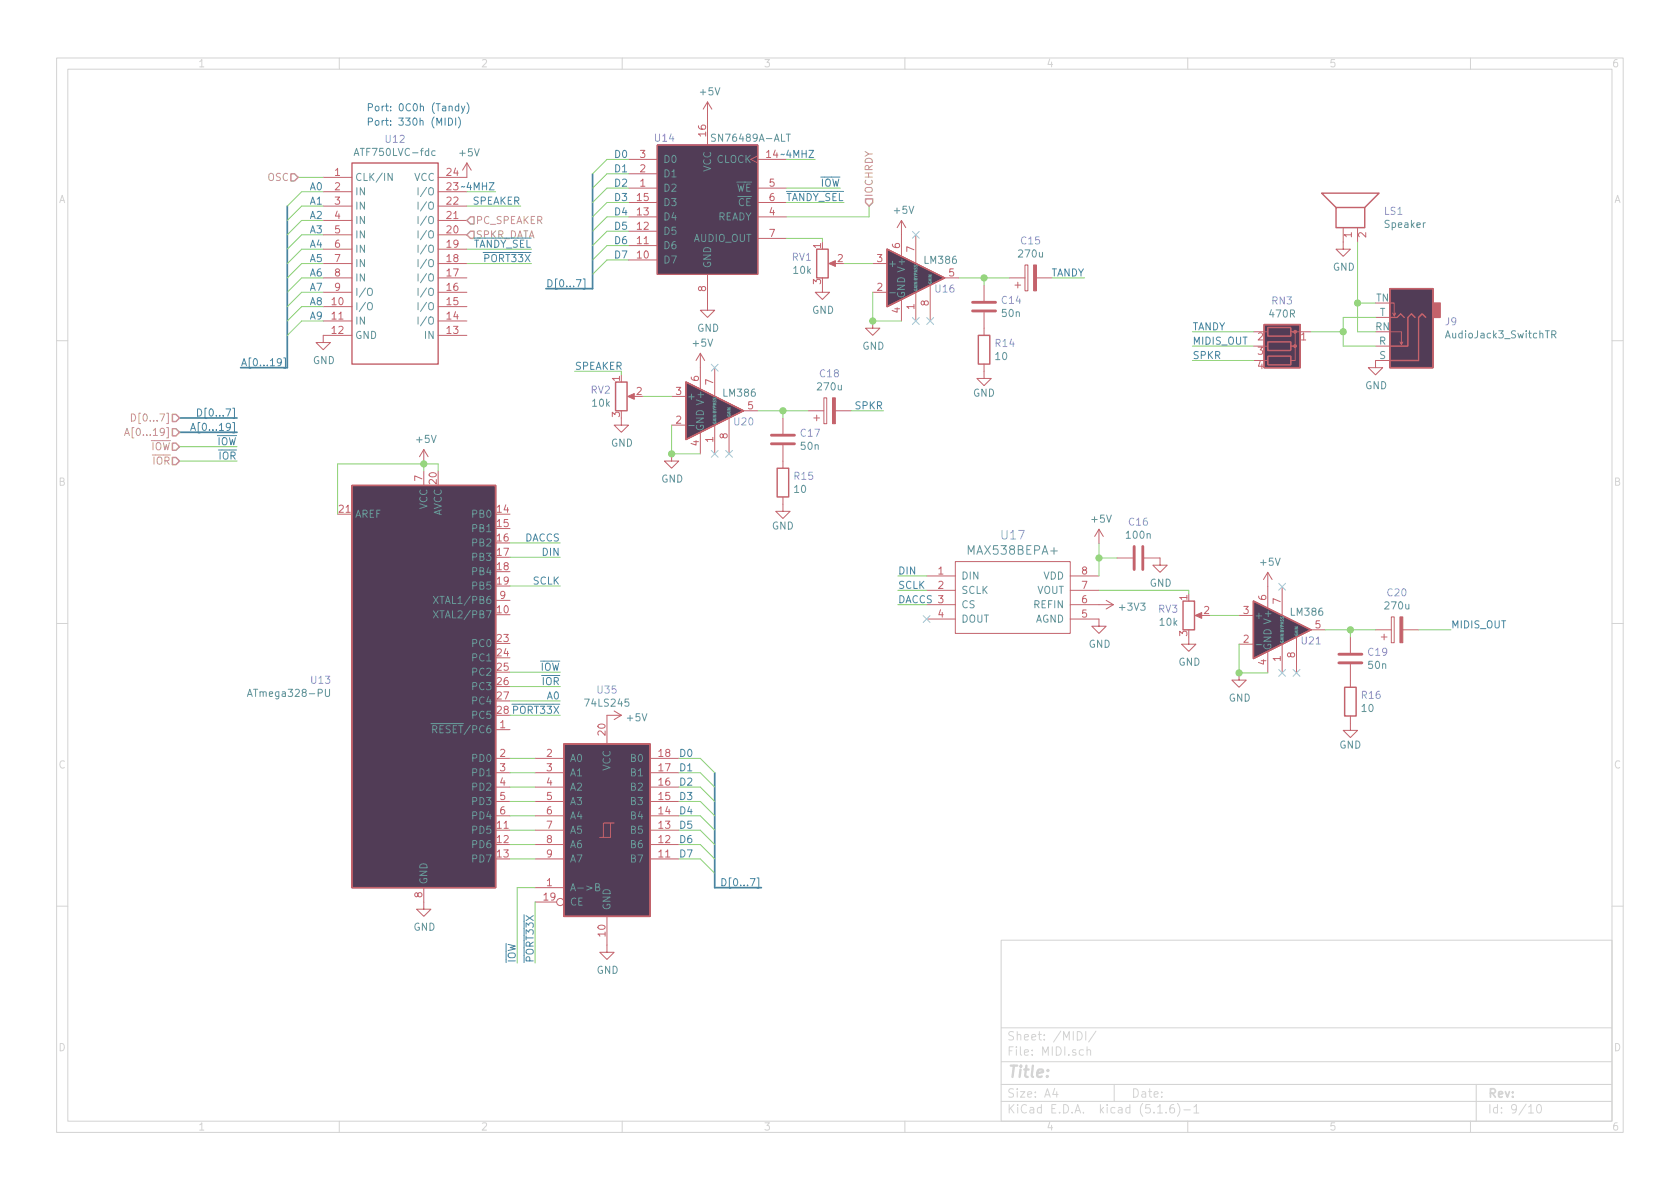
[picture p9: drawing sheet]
EESchema Schematic File Version 4
EELAYER 30 0
EELAYER END
$Descr A4 11693 8268
encoding utf-8
Sheet 9 10
Title ""
Date ""
Rev ""
Comp ""
Comment1 ""
Comment2 ""
Comment3 ""
Comment4 ""
$EndDescr
$Comp
L Motherboard-rescue:ATmega328-PU-MCU_Microchip_ATmega U13
U 1 1
P 2950 4770
F 0 "U13" H 2309 4816 50  0000 R CNN
F 1 "ATmega328-PU" H 2309 4725 50  0000 R CNN
F 2 "Housings_DIP:DIP-28_W7.62mm_Socket" H 2950 4770 50  0001 C CIN
F 3 "http://ww1.microchip.com/downloads/en/DeviceDoc/ATmega328_P%20AVR%20MCU%20with%20picoPower%20Technology%20Data%20Sheet%2040001984A.pdf" H 2950 4770 50  0001 C CNN
	1    2950 4770
	1    0    0    -1  
$EndComp
$Comp
L max638bepa+:MAX538BEPA+ U17
U 1 1
P 7050 4150
F 0 "U17" H 7050 4587 60  0000 C CNN
F 1 "MAX538BEPA+" H 7050 4481 60  0000 C CNN
F 2 "Housings_DIP:DIP-8_W7.62mm_Socket" H 7050 4150 60  0001 C CNN
F 3 "" H 7050 4150 60  0001 C CNN
	1    7050 4150
	1    0    0    -1  
$EndComp
Wire Wire Line
	6450 4000 6250 4000
Wire Wire Line
	6450 4100 6250 4100
Wire Wire Line
	6450 4200 6250 4200
NoConn ~ 6450 4300
Text Label 6250 4000 0    50   ~ 0
DIN
Text Label 6250 4100 0    50   ~ 0
SCLK
Text Label 6250 4200 0    50   ~ 0
DACCS
$Comp
L Motherboard-rescue:+5V-power #PWR048
U 1 1
P 7650 3775
F 0 "#PWR048" H 7650 3625 50  0001 C CNN
F 1 "+5V" H 7665 3948 50  0000 C CNN
F 2 "" H 7650 3775 50  0001 C CNN
F 3 "" H 7650 3775 50  0001 C CNN
	1    7650 3775
	1    0    0    -1  
$EndComp
$Comp
L Motherboard-rescue:+3V3-power #PWR049
U 1 1
P 7650 4200
F 0 "#PWR049" H 7650 4050 50  0001 C CNN
F 1 "+3V3" V 7665 4328 50  0000 L CNN
F 2 "" H 7650 4200 50  0001 C CNN
F 3 "" H 7650 4200 50  0001 C CNN
	1    7650 4200
	0    1    1    0   
$EndComp
$Comp
L Connectors:AudioJack3_SwitchTR_0 J9
U 1 1
P 9775 2400
F 0 "J9" H 9495 2233 50  0000 R CNN
F 1 "AudioJack3_SwitchTR" H 9495 2324 50  0000 R CNN
F 2 "Pin_Headers:Pin_Header_Straight_1x05_Pitch2.54mm" H 9775 2400 50  0001 C CNN
F 3 "~" H 9775 2400 50  0001 C CNN
	1    9775 2400
	-1   0    0    1   
$EndComp
Wire Wire Line
	9125 2300 9350 2300
Wire Wire Line
	9350 2300 9350 2400
Wire Wire Line
	9350 2400 9575 2400
Wire Wire Line
	9350 2300 9350 2200
Wire Wire Line
	9350 2200 9575 2200
Connection ~ 9350 2300
$Comp
L Motherboard-rescue:GND-power #PWR066
U 1 1
P 9575 2500
F 0 "#PWR066" H 9575 2250 50  0001 C CNN
F 1 "GND" H 9580 2327 50  0000 C CNN
F 2 "" H 9575 2500 50  0001 C CNN
F 3 "" H 9575 2500 50  0001 C CNN
	1    9575 2500
	1    0    0    -1  
$EndComp
$Comp
L Motherboard-rescue:Speaker-Device LS1
U 1 1
P 9350 1475
F 0 "LS1" V 9361 1195 50  0000 R CNN
F 1 "Speaker" V 9270 1195 50  0000 R CNN
F 2 "Pin_Headers:Pin_Header_Straight_1x02_Pitch2.54mm" H 9350 1275 50  0001 C CNN
F 3 "~" H 9340 1425 50  0001 C CNN
	1    9350 1475
	0    -1   -1   0   
$EndComp
Wire Wire Line
	9575 2100 9450 2100
Wire Wire Line
	9450 2100 9450 1675
Wire Wire Line
	9450 2100 9450 2300
Wire Wire Line
	9450 2300 9575 2300
Connection ~ 9450 2100
$Comp
L Motherboard-rescue:GND-power #PWR055
U 1 1
P 9350 1675
F 0 "#PWR055" H 9350 1425 50  0001 C CNN
F 1 "GND" H 9355 1502 50  0000 C CNN
F 2 "" H 9350 1675 50  0001 C CNN
F 3 "" H 9350 1675 50  0001 C CNN
	1    9350 1675
	1    0    0    -1  
$EndComp
Text Label 10100 4375 0    50   ~ 0
MIDIS_OUT
Text HLabel 3250 1525 2    50   Input ~ 0
PC_SPEAKER
Wire Wire Line
	8275 4100 8275 4125
$Comp
L Motherboard-rescue:GND-power #PWR050
U 1 1
P 7650 4300
F 0 "#PWR050" H 7650 4050 50  0001 C CNN
F 1 "GND" H 7655 4127 50  0000 C CNN
F 2 "" H 7650 4300 50  0001 C CNN
F 3 "" H 7650 4300 50  0001 C CNN
	1    7650 4300
	1    0    0    -1  
$EndComp
$Comp
L Motherboard-rescue:C-Device C16
U 1 1
P 7925 3875
F 0 "C16" V 7673 3875 50  0000 C CNN
F 1 "100n" V 7764 3875 50  0000 C CNN
F 2 "Capacitors_THT:C_Disc_D5.0mm_W2.5mm_P2.50mm" H 7963 3725 50  0001 C CNN
F 3 "~" H 7925 3875 50  0001 C CNN
	1    7925 3875
	0    1    1    0   
$EndComp
Wire Wire Line
	7650 3775 7650 3875
Wire Wire Line
	7775 3875 7650 3875
Connection ~ 7650 3875
Wire Wire Line
	7650 3875 7650 4000
$Comp
L Motherboard-rescue:GND-power #PWR051
U 1 1
P 8075 3875
F 0 "#PWR051" H 8075 3625 50  0001 C CNN
F 1 "GND" H 8080 3702 50  0000 C CNN
F 2 "" H 8075 3875 50  0001 C CNN
F 3 "" H 8075 3875 50  0001 C CNN
	1    8075 3875
	1    0    0    -1  
$EndComp
$Comp
L Motherboard-rescue:+5V-power #PWR029
U 1 1
P 2950 3220
F 0 "#PWR029" H 2950 3070 50  0001 C CNN
F 1 "+5V" H 2965 3393 50  0000 C CNN
F 2 "" H 2950 3220 50  0001 C CNN
F 3 "" H 2950 3220 50  0001 C CNN
	1    2950 3220
	1    0    0    -1  
$EndComp
Wire Wire Line
	2950 3220 2950 3270
Wire Wire Line
	3050 3220 3050 3270
Wire Wire Line
	2350 3570 2350 3220
Wire Wire Line
	2350 3220 2950 3220
Connection ~ 2950 3220
Wire Wire Line
	2950 3220 3050 3220
$Comp
L Motherboard-rescue:GND-power #PWR030
U 1 1
P 2950 6270
F 0 "#PWR030" H 2950 6020 50  0001 C CNN
F 1 "GND" H 2955 6097 50  0000 C CNN
F 2 "" H 2950 6270 50  0001 C CNN
F 3 "" H 2950 6270 50  0001 C CNN
	1    2950 6270
	1    0    0    -1  
$EndComp
$Comp
L Motherboard-rescue:GND-power #PWR028
U 1 1
P 2250 2325
F 0 "#PWR028" H 2250 2075 50  0001 C CNN
F 1 "GND" H 2255 2152 50  0000 C CNN
F 2 "" H 2250 2325 50  0001 C CNN
F 3 "" H 2250 2325 50  0001 C CNN
	1    2250 2325
	1    0    0    -1  
$EndComp
$Comp
L Motherboard-rescue:+5V-power #PWR040
U 1 1
P 3250 1225
F 0 "#PWR040" H 3250 1075 50  0001 C CNN
F 1 "+5V" H 3265 1398 50  0000 C CNN
F 2 "" H 3250 1225 50  0001 C CNN
F 3 "" H 3250 1225 50  0001 C CNN
	1    3250 1225
	1    0    0    -1  
$EndComp
Text Notes 2550 875  0    50   ~ 0
Port: 330h (MIDI)
Wire Wire Line
	2250 1225 2075 1225
Text HLabel 2075 1225 0    50   Input ~ 0
OSC
Text Label 3450 1325 2    50   ~ 0
~~4MHZ
Wire Wire Line
	3250 1325 3450 1325
Wire Wire Line
	5475 1100 5675 1100
Text Label 5675 1100 2    50   ~ 0
~~4MHZ
$Comp
L Motherboard-rescue:GND-power #PWR042
U 1 1
P 4925 2100
F 0 "#PWR042" H 4925 1850 50  0001 C CNN
F 1 "GND" H 4930 1927 50  0000 C CNN
F 2 "" H 4925 2100 50  0001 C CNN
F 3 "" H 4925 2100 50  0001 C CNN
	1    4925 2100
	1    0    0    -1  
$EndComp
$Comp
L Motherboard-rescue:+5V-power #PWR041
U 1 1
P 4925 800
F 0 "#PWR041" H 4925 650 50  0001 C CNN
F 1 "+5V" H 4940 973 50  0000 C CNN
F 2 "" H 4925 800 50  0001 C CNN
F 3 "" H 4925 800 50  0001 C CNN
	1    4925 800 
	1    0    0    -1  
$EndComp
$Comp
L Motherboard-rescue:SN76489A-ALT-TI_Sound U14
U 1 1
P 4925 1450
F 0 "U14" H 4625 1950 50  0000 C CNN
F 1 "SN76489A-ALT" H 5225 1950 50  0000 C CNN
F 2 "Housings_DIP:DIP-16_W7.62mm_Socket" H 4925 1450 50  0001 C CNN
F 3 "" H 4925 1450 50  0001 C CNN
	1    4925 1450
	1    0    0    -1  
$EndComp
Text HLabel 1250 2900 0    50   Input ~ 0
D[0...7]
Wire Bus Line
	1250 2900 1650 2900
Text Label 1650 2900 2    50   ~ 0
D[0...7]
Text HLabel 1250 3000 0    50   Input ~ 0
A[0...19]
Wire Bus Line
	1250 3000 1650 3000
Text Label 1650 3000 2    50   ~ 0
A[0...19]
Entry Wire Line
	4875 5270 4975 5370
Entry Wire Line
	4875 5370 4975 5470
Entry Wire Line
	4875 5470 4975 5570
Entry Wire Line
	4875 5570 4975 5670
Entry Wire Line
	4875 5670 4975 5770
Entry Wire Line
	4875 5770 4975 5870
Entry Wire Line
	4875 5870 4975 5970
Entry Wire Line
	4875 5970 4975 6070
Wire Wire Line
	4725 5270 4875 5270
Wire Wire Line
	4725 5370 4875 5370
Wire Wire Line
	4725 5470 4875 5470
Wire Wire Line
	4725 5570 4875 5570
Wire Wire Line
	4725 5670 4875 5670
Wire Wire Line
	4725 5770 4875 5770
Wire Wire Line
	4725 5870 4875 5870
Wire Wire Line
	4725 5970 4875 5970
Text Label 4725 5270 0    50   ~ 0
D0
Text Label 4725 5370 0    50   ~ 0
D1
Text Label 4725 5470 0    50   ~ 0
D2
Text Label 4725 5570 0    50   ~ 0
D3
Text Label 4725 5670 0    50   ~ 0
D4
Text Label 4725 5770 0    50   ~ 0
D5
Text Label 4725 5870 0    50   ~ 0
D6
Text Label 4725 5970 0    50   ~ 0
D7
Wire Bus Line
	4975 6170 5300 6170
Text Label 5300 6170 2    50   ~ 0
D[0...7]
Entry Wire Line
	2100 1325 2000 1425
Entry Wire Line
	2100 1425 2000 1525
Entry Wire Line
	2100 1525 2000 1625
Entry Wire Line
	2100 1625 2000 1725
Entry Wire Line
	2100 1725 2000 1825
Entry Wire Line
	2100 1825 2000 1925
Entry Wire Line
	2100 1925 2000 2025
Entry Wire Line
	2100 2025 2000 2125
Wire Wire Line
	2250 1325 2100 1325
Wire Wire Line
	2250 1425 2100 1425
Wire Wire Line
	2250 1525 2100 1525
Wire Wire Line
	2250 1625 2100 1625
Wire Wire Line
	2250 1725 2100 1725
Wire Wire Line
	2250 1825 2100 1825
Wire Wire Line
	2250 1925 2100 1925
Wire Wire Line
	2250 2025 2100 2025
Text Label 2250 1325 2    50   ~ 0
A0
Text Label 2250 1425 2    50   ~ 0
A1
Text Label 2250 1525 2    50   ~ 0
A2
Text Label 2250 1625 2    50   ~ 0
A3
Text Label 2250 1725 2    50   ~ 0
A4
Text Label 2250 1825 2    50   ~ 0
A5
Text Label 2250 1925 2    50   ~ 0
A6
Text Label 2250 2025 2    50   ~ 0
A7
Text Label 1675 2550 0    50   ~ 0
A[0...19]
Wire Wire Line
	5475 1650 5725 1650
Text Label 7550 1925 2    50   ~ 0
TANDY
$Comp
L Motherboard-rescue:LM386-Amplifier_Audio U16
U 1 1
P 6375 1925
F 0 "U16" H 6500 1850 50  0000 L CNN
F 1 "LM386" H 6425 2050 50  0000 L CNN
F 2 "Housings_DIP:DIP-8_W7.62mm_Socket" H 6475 2025 50  0001 C CNN
F 3 "http://www.ti.com/lit/ds/symlink/lm386.pdf" H 6575 2125 50  0001 C CNN
	1    6375 1925
	1    0    0    -1  
$EndComp
Wire Wire Line
	6275 2225 6075 2225
Wire Wire Line
	6075 2225 6075 2025
$Comp
L Motherboard-rescue:+5V-power #PWR045
U 1 1
P 6275 1625
F 0 "#PWR045" H 6275 1475 50  0001 C CNN
F 1 "+5V" H 6290 1798 50  0000 C CNN
F 2 "" H 6275 1625 50  0001 C CNN
F 3 "" H 6275 1625 50  0001 C CNN
	1    6275 1625
	1    0    0    -1  
$EndComp
NoConn ~ 6375 1625
NoConn ~ 6375 2225
NoConn ~ 6475 2225
$Comp
L Motherboard-rescue:CP-Device C15
U 1 1
P 7175 1925
F 0 "C15" V 7430 1925 50  0000 C CNN
F 1 "270u" V 7339 1925 50  0000 C CNN
F 2 "Capacitors_THT:CP_Radial_D12.5mm_P5.00mm" H 7213 1775 50  0001 C CNN
F 3 "~" H 7175 1925 50  0001 C CNN
	1    7175 1925
	0    -1   -1   0   
$EndComp
Wire Wire Line
	6675 1925 6850 1925
$Comp
L Motherboard-rescue:C-Device C14
U 1 1
P 6850 2125
F 0 "C14" H 6965 2171 50  0000 L CNN
F 1 "50n" H 6965 2080 50  0000 L CNN
F 2 "Capacitors_THT:C_Disc_D5.0mm_W2.5mm_P2.50mm" H 6888 1975 50  0001 C CNN
F 3 "~" H 6850 2125 50  0001 C CNN
	1    6850 2125
	1    0    0    -1  
$EndComp
Wire Wire Line
	6850 1925 6850 1975
Connection ~ 6850 1925
Wire Wire Line
	6850 1925 7025 1925
$Comp
L Motherboard-rescue:GND-power #PWR046
U 1 1
P 6850 2575
F 0 "#PWR046" H 6850 2325 50  0001 C CNN
F 1 "GND" H 6850 2425 50  0000 C CNN
F 2 "" H 6850 2575 50  0001 C CNN
F 3 "" H 6850 2575 50  0001 C CNN
	1    6850 2575
	1    0    0    -1  
$EndComp
$Comp
L Motherboard-rescue:R-Device R14
U 1 1
P 6850 2425
F 0 "R14" H 6920 2471 50  0000 L CNN
F 1 "10" H 6920 2380 50  0000 L CNN
F 2 "Resistors_THT:R_Axial_DIN0204_L3.6mm_D1.6mm_P7.62mm_Horizontal" V 6780 2425 50  0001 C CNN
F 3 "~" H 6850 2425 50  0001 C CNN
	1    6850 2425
	1    0    0    -1  
$EndComp
$Comp
L Motherboard-rescue:GND-power #PWR044
U 1 1
P 6075 2225
F 0 "#PWR044" H 6075 1975 50  0001 C CNN
F 1 "GND" H 6080 2052 50  0000 C CNN
F 2 "" H 6075 2225 50  0001 C CNN
F 3 "" H 6075 2225 50  0001 C CNN
	1    6075 2225
	1    0    0    -1  
$EndComp
Connection ~ 6075 2225
$Comp
L Motherboard-rescue:R_POT-Device RV1
U 1 1
P 5725 1825
F 0 "RV1" H 5655 1871 50  0000 R CNN
F 1 "10k" H 5655 1780 50  0000 R CNN
F 2 "Pin_Headers:Pin_Header_Straight_1x03_Pitch2.54mm" H 5725 1825 50  0001 C CNN
F 3 "~" H 5725 1825 50  0001 C CNN
	1    5725 1825
	1    0    0    -1  
$EndComp
Wire Wire Line
	5875 1825 6075 1825
Wire Wire Line
	5725 1650 5725 1675
$Comp
L Motherboard-rescue:GND-power #PWR043
U 1 1
P 5725 1975
F 0 "#PWR043" H 5725 1725 50  0001 C CNN
F 1 "GND" H 5730 1802 50  0000 C CNN
F 2 "" H 5725 1975 50  0001 C CNN
F 3 "" H 5725 1975 50  0001 C CNN
	1    5725 1975
	1    0    0    -1  
$EndComp
Wire Wire Line
	7325 1925 7550 1925
Text HLabel 3250 1625 2    50   Input ~ 0
SPKR_DATA
Wire Wire Line
	3250 1425 3625 1425
Text Label 3625 1425 2    50   ~ 0
SPEAKER
$Comp
L Motherboard-rescue:R_Network03-Device RN3
U 1 1
P 8925 2400
F 0 "RN3" V 8608 2400 50  0000 C CNN
F 1 "470R" V 8699 2400 50  0000 C CNN
F 2 "Resistors_THT:R_Array_SIP4" V 9200 2400 50  0001 C CNN
F 3 "http://www.vishay.com/docs/31509/csc.pdf" H 8925 2400 50  0001 C CNN
	1    8925 2400
	0    1    1    0   
$EndComp
Wire Wire Line
	8725 2300 8300 2300
Wire Wire Line
	8725 2400 8300 2400
Wire Wire Line
	8725 2500 8300 2500
Text Label 8300 2300 0    50   ~ 0
TANDY
Text Label 8300 2400 0    50   ~ 0
MIDIS_OUT
Text Label 8300 2500 0    50   ~ 0
SPKR
Text Notes 2550 775  0    50   ~ 0
Port: 0C0h (Tandy)
Entry Wire Line
	2100 2125 2000 2225
Entry Wire Line
	2100 2225 2000 2325
Wire Wire Line
	2250 2125 2100 2125
Wire Wire Line
	2250 2225 2100 2225
Text Label 2250 2125 2    50   ~ 0
A8
Text Label 2250 2225 2    50   ~ 0
A9
Text Label 6150 2850 2    50   ~ 0
SPKR
$Comp
L Motherboard-rescue:LM386-Amplifier_Audio U20
U 1 1
P 4975 2850
F 0 "U20" H 5100 2775 50  0000 L CNN
F 1 "LM386" H 5025 2975 50  0000 L CNN
F 2 "Housings_DIP:DIP-8_W7.62mm_Socket" H 5075 2950 50  0001 C CNN
F 3 "http://www.ti.com/lit/ds/symlink/lm386.pdf" H 5175 3050 50  0001 C CNN
	1    4975 2850
	1    0    0    -1  
$EndComp
Wire Wire Line
	4875 3150 4675 3150
Wire Wire Line
	4675 3150 4675 2950
$Comp
L Motherboard-rescue:+5V-power #PWR054
U 1 1
P 4875 2550
F 0 "#PWR054" H 4875 2400 50  0001 C CNN
F 1 "+5V" H 4890 2723 50  0000 C CNN
F 2 "" H 4875 2550 50  0001 C CNN
F 3 "" H 4875 2550 50  0001 C CNN
	1    4875 2550
	1    0    0    -1  
$EndComp
NoConn ~ 4975 2550
NoConn ~ 4975 3150
NoConn ~ 5075 3150
$Comp
L Motherboard-rescue:CP-Device C18
U 1 1
P 5775 2850
F 0 "C18" V 6030 2850 50  0000 C CNN
F 1 "270u" V 5939 2850 50  0000 C CNN
F 2 "Capacitors_THT:CP_Radial_D12.5mm_P5.00mm" H 5813 2700 50  0001 C CNN
F 3 "~" H 5775 2850 50  0001 C CNN
	1    5775 2850
	0    -1   -1   0   
$EndComp
Wire Wire Line
	5275 2850 5450 2850
$Comp
L Motherboard-rescue:C-Device C17
U 1 1
P 5450 3050
F 0 "C17" H 5565 3096 50  0000 L CNN
F 1 "50n" H 5565 3005 50  0000 L CNN
F 2 "Capacitors_THT:C_Disc_D5.0mm_W2.5mm_P2.50mm" H 5488 2900 50  0001 C CNN
F 3 "~" H 5450 3050 50  0001 C CNN
	1    5450 3050
	1    0    0    -1  
$EndComp
Wire Wire Line
	5450 2850 5450 2900
Connection ~ 5450 2850
Wire Wire Line
	5450 2850 5625 2850
$Comp
L Motherboard-rescue:GND-power #PWR064
U 1 1
P 5450 3500
F 0 "#PWR064" H 5450 3250 50  0001 C CNN
F 1 "GND" H 5450 3350 50  0000 C CNN
F 2 "" H 5450 3500 50  0001 C CNN
F 3 "" H 5450 3500 50  0001 C CNN
	1    5450 3500
	1    0    0    -1  
$EndComp
$Comp
L Motherboard-rescue:R-Device R15
U 1 1
P 5450 3350
F 0 "R15" H 5520 3396 50  0000 L CNN
F 1 "10" H 5520 3305 50  0000 L CNN
F 2 "Resistors_THT:R_Axial_DIN0204_L3.6mm_D1.6mm_P7.62mm_Horizontal" V 5380 3350 50  0001 C CNN
F 3 "~" H 5450 3350 50  0001 C CNN
	1    5450 3350
	1    0    0    -1  
$EndComp
$Comp
L Motherboard-rescue:GND-power #PWR053
U 1 1
P 4675 3150
F 0 "#PWR053" H 4675 2900 50  0001 C CNN
F 1 "GND" H 4680 2977 50  0000 C CNN
F 2 "" H 4675 3150 50  0001 C CNN
F 3 "" H 4675 3150 50  0001 C CNN
	1    4675 3150
	1    0    0    -1  
$EndComp
Connection ~ 4675 3150
$Comp
L Motherboard-rescue:R_POT-Device RV2
U 1 1
P 4325 2750
F 0 "RV2" H 4255 2796 50  0000 R CNN
F 1 "10k" H 4255 2705 50  0000 R CNN
F 2 "Pin_Headers:Pin_Header_Straight_1x03_Pitch2.54mm" H 4325 2750 50  0001 C CNN
F 3 "~" H 4325 2750 50  0001 C CNN
	1    4325 2750
	1    0    0    -1  
$EndComp
Wire Wire Line
	4475 2750 4675 2750
Wire Wire Line
	4325 2575 4325 2600
$Comp
L Motherboard-rescue:GND-power #PWR052
U 1 1
P 4325 2900
F 0 "#PWR052" H 4325 2650 50  0001 C CNN
F 1 "GND" H 4330 2727 50  0000 C CNN
F 2 "" H 4325 2900 50  0001 C CNN
F 3 "" H 4325 2900 50  0001 C CNN
	1    4325 2900
	1    0    0    -1  
$EndComp
Wire Wire Line
	5925 2850 6150 2850
Text Label 4000 2575 0    50   ~ 0
SPEAKER
Wire Wire Line
	4000 2575 4325 2575
$Comp
L Motherboard-rescue:LM386-Amplifier_Audio U21
U 1 1
P 8925 4375
F 0 "U21" H 9050 4300 50  0000 L CNN
F 1 "LM386" H 8975 4500 50  0000 L CNN
F 2 "Housings_DIP:DIP-8_W7.62mm_Socket" H 9025 4475 50  0001 C CNN
F 3 "http://www.ti.com/lit/ds/symlink/lm386.pdf" H 9125 4575 50  0001 C CNN
	1    8925 4375
	1    0    0    -1  
$EndComp
Wire Wire Line
	8825 4675 8625 4675
Wire Wire Line
	8625 4675 8625 4475
$Comp
L Motherboard-rescue:+5V-power #PWR069
U 1 1
P 8825 4075
F 0 "#PWR069" H 8825 3925 50  0001 C CNN
F 1 "+5V" H 8840 4248 50  0000 C CNN
F 2 "" H 8825 4075 50  0001 C CNN
F 3 "" H 8825 4075 50  0001 C CNN
	1    8825 4075
	1    0    0    -1  
$EndComp
NoConn ~ 8925 4075
NoConn ~ 8925 4675
NoConn ~ 9025 4675
$Comp
L Motherboard-rescue:CP-Device C20
U 1 1
P 9725 4375
F 0 "C20" V 9980 4375 50  0000 C CNN
F 1 "270u" V 9889 4375 50  0000 C CNN
F 2 "Capacitors_THT:CP_Radial_D12.5mm_P5.00mm" H 9763 4225 50  0001 C CNN
F 3 "~" H 9725 4375 50  0001 C CNN
	1    9725 4375
	0    -1   -1   0   
$EndComp
Wire Wire Line
	9225 4375 9400 4375
$Comp
L Motherboard-rescue:C-Device C19
U 1 1
P 9400 4575
F 0 "C19" H 9515 4621 50  0000 L CNN
F 1 "50n" H 9515 4530 50  0000 L CNN
F 2 "Capacitors_THT:C_Disc_D5.0mm_W2.5mm_P2.50mm" H 9438 4425 50  0001 C CNN
F 3 "~" H 9400 4575 50  0001 C CNN
	1    9400 4575
	1    0    0    -1  
$EndComp
Wire Wire Line
	9400 4375 9400 4425
Connection ~ 9400 4375
Wire Wire Line
	9400 4375 9575 4375
$Comp
L Motherboard-rescue:GND-power #PWR070
U 1 1
P 9400 5025
F 0 "#PWR070" H 9400 4775 50  0001 C CNN
F 1 "GND" H 9400 4875 50  0000 C CNN
F 2 "" H 9400 5025 50  0001 C CNN
F 3 "" H 9400 5025 50  0001 C CNN
	1    9400 5025
	1    0    0    -1  
$EndComp
$Comp
L Motherboard-rescue:R-Device R16
U 1 1
P 9400 4875
F 0 "R16" H 9470 4921 50  0000 L CNN
F 1 "10" H 9470 4830 50  0000 L CNN
F 2 "Resistors_THT:R_Axial_DIN0204_L3.6mm_D1.6mm_P7.62mm_Horizontal" V 9330 4875 50  0001 C CNN
F 3 "~" H 9400 4875 50  0001 C CNN
	1    9400 4875
	1    0    0    -1  
$EndComp
$Comp
L Motherboard-rescue:GND-power #PWR068
U 1 1
P 8625 4675
F 0 "#PWR068" H 8625 4425 50  0001 C CNN
F 1 "GND" H 8630 4502 50  0000 C CNN
F 2 "" H 8625 4675 50  0001 C CNN
F 3 "" H 8625 4675 50  0001 C CNN
	1    8625 4675
	1    0    0    -1  
$EndComp
Connection ~ 8625 4675
$Comp
L Motherboard-rescue:R_POT-Device RV3
U 1 1
P 8275 4275
F 0 "RV3" H 8205 4321 50  0000 R CNN
F 1 "10k" H 8205 4230 50  0000 R CNN
F 2 "Pin_Headers:Pin_Header_Straight_1x03_Pitch2.54mm" H 8275 4275 50  0001 C CNN
F 3 "~" H 8275 4275 50  0001 C CNN
	1    8275 4275
	1    0    0    -1  
$EndComp
Wire Wire Line
	8425 4275 8625 4275
$Comp
L Motherboard-rescue:GND-power #PWR067
U 1 1
P 8275 4425
F 0 "#PWR067" H 8275 4175 50  0001 C CNN
F 1 "GND" H 8280 4252 50  0000 C CNN
F 2 "" H 8275 4425 50  0001 C CNN
F 3 "" H 8275 4425 50  0001 C CNN
	1    8275 4425
	1    0    0    -1  
$EndComp
Wire Wire Line
	9875 4375 10100 4375
Wire Wire Line
	8275 4100 7650 4100
Wire Bus Line
	1675 2550 2000 2550
Entry Wire Line
	4225 1100 4125 1200
Entry Wire Line
	4225 1200 4125 1300
Entry Wire Line
	4225 1300 4125 1400
Entry Wire Line
	4225 1400 4125 1500
Entry Wire Line
	4225 1500 4125 1600
Entry Wire Line
	4225 1600 4125 1700
Entry Wire Line
	4225 1700 4125 1800
Entry Wire Line
	4225 1800 4125 1900
Wire Wire Line
	4375 1100 4225 1100
Wire Wire Line
	4375 1200 4225 1200
Wire Wire Line
	4375 1300 4225 1300
Wire Wire Line
	4375 1400 4225 1400
Wire Wire Line
	4375 1500 4225 1500
Wire Wire Line
	4375 1600 4225 1600
Wire Wire Line
	4375 1700 4225 1700
Wire Wire Line
	4375 1800 4225 1800
Text Label 4375 1100 2    50   ~ 0
D0
Text Label 4375 1200 2    50   ~ 0
D1
Text Label 4375 1300 2    50   ~ 0
D2
Text Label 4375 1400 2    50   ~ 0
D3
Text Label 4375 1500 2    50   ~ 0
D4
Text Label 4375 1600 2    50   ~ 0
D5
Text Label 4375 1700 2    50   ~ 0
D6
Text Label 4375 1800 2    50   ~ 0
D7
Wire Bus Line
	4125 2000 3800 2000
Text Label 3800 2000 0    50   ~ 0
D[0...7]
Wire Wire Line
	3250 1725 3700 1725
Text Label 3700 1725 2    50   ~ 0
~TANDY_SEL
Wire Wire Line
	3250 1825 3700 1825
Text Label 3700 1825 2    50   ~ 0
~PORT33X
Text Label 3900 4970 2    50   ~ 0
~PORT33X
Text Label 3900 4870 2    50   ~ 0
A0
Wire Wire Line
	5475 1400 5875 1400
Text Label 5875 1400 2    50   ~ 0
~TANDY_SEL
Wire Wire Line
	5475 1300 5850 1300
Text HLabel 1250 3100 0    50   Input ~ 0
~IOW
Text HLabel 1250 3200 0    50   Input ~ 0
~IOR
Wire Wire Line
	1250 3100 1650 3100
Wire Wire Line
	1250 3200 1650 3200
Text Label 1650 3100 2    50   ~ 0
~IOW
Text Label 1650 3200 2    50   ~ 0
~IOR
Text Label 5850 1300 2    50   ~ 0
~IOW
Text Label 3900 4670 2    50   ~ 0
~IOW
Text Label 3900 4770 2    50   ~ 0
~IOR
$Comp
L Motherboard-rescue:74LS245-74xx U35
U 1 1
P 4225 5770
F 0 "U35" H 4225 6748 50  0000 C CNN
F 1 "74LS245" H 4225 6657 50  0000 C CNN
F 2 "Housings_DIP:DIP-20_W7.62mm_Socket" H 4225 5770 50  0001 C CNN
F 3 "http://www.ti.com/lit/gpn/sn74LS245" H 4225 5770 50  0001 C CNN
	1    4225 5770
	1    0    0    -1  
$EndComp
Wire Wire Line
	3550 5270 3725 5270
Wire Wire Line
	3550 5370 3725 5370
Wire Wire Line
	3550 5470 3725 5470
Wire Wire Line
	3550 5570 3725 5570
Wire Wire Line
	3550 5670 3725 5670
Wire Wire Line
	3550 5770 3725 5770
Wire Wire Line
	3550 5870 3725 5870
Wire Wire Line
	3550 5970 3725 5970
Wire Wire Line
	3725 6270 3725 6695
Text Label 3725 6695 1    50   ~ 0
~PORT33X
Wire Wire Line
	3725 6170 3600 6170
Wire Wire Line
	3600 6170 3600 6695
Text Label 3600 6695 1    50   ~ 0
~IOW
$Comp
L Motherboard-rescue:GND-power #PWR0164
U 1 1
P 4225 6570
F 0 "#PWR0164" H 4225 6320 50  0001 C CNN
F 1 "GND" H 4230 6397 50  0000 C CNN
F 2 "" H 4225 6570 50  0001 C CNN
F 3 "" H 4225 6570 50  0001 C CNN
	1    4225 6570
	1    0    0    -1  
$EndComp
$Comp
L Motherboard-rescue:+5V-power #PWR0208
U 1 1
P 4225 4970
F 0 "#PWR0208" H 4225 4820 50  0001 C CNN
F 1 "+5V" V 4240 5098 50  0000 L CNN
F 2 "" H 4225 4970 50  0001 C CNN
F 3 "" H 4225 4970 50  0001 C CNN
	1    4225 4970
	0    1    1    0   
$EndComp
Text HLabel 6050 1425 1    50   Input ~ 0
IOCHRDY
Wire Wire Line
	5475 1500 6050 1500
Wire Wire Line
	6050 1500 6050 1425
Text Label 3900 4070 2    50   ~ 0
SCLK
Text Label 3900 3870 2    50   ~ 0
DIN
Wire Wire Line
	3550 4070 3900 4070
Wire Wire Line
	3550 3870 3900 3870
Wire Wire Line
	3550 3770 3900 3770
Text Label 3900 3770 2    50   ~ 0
DACCS
Wire Wire Line
	3550 4970 3900 4970
Wire Wire Line
	3550 4870 3900 4870
Wire Wire Line
	3550 4770 3900 4770
Wire Wire Line
	3550 4670 3900 4670
$Comp
L Motherboard-rescue:ATF750LVC-fdc U12
U 1 1
P 2750 1825
F 0 "U12" H 2750 2692 50  0000 C CNN
F 1 "ATF750LVC-fdc" H 2750 2601 50  0000 C CNN
F 2 "Housings_DIP:DIP-24_W10.16mm_Socket" H 2750 1825 50  0001 L CNN
F 3 "" H 2750 1825 50  0001 L CNN
	1    2750 1825
	1    0    0    -1  
$EndComp
Wire Bus Line
	4975 5370 4975 6170
Wire Bus Line
	2000 1425 2000 2550
Wire Bus Line
	4125 1200 4125 2000
$EndSCHEMATC
